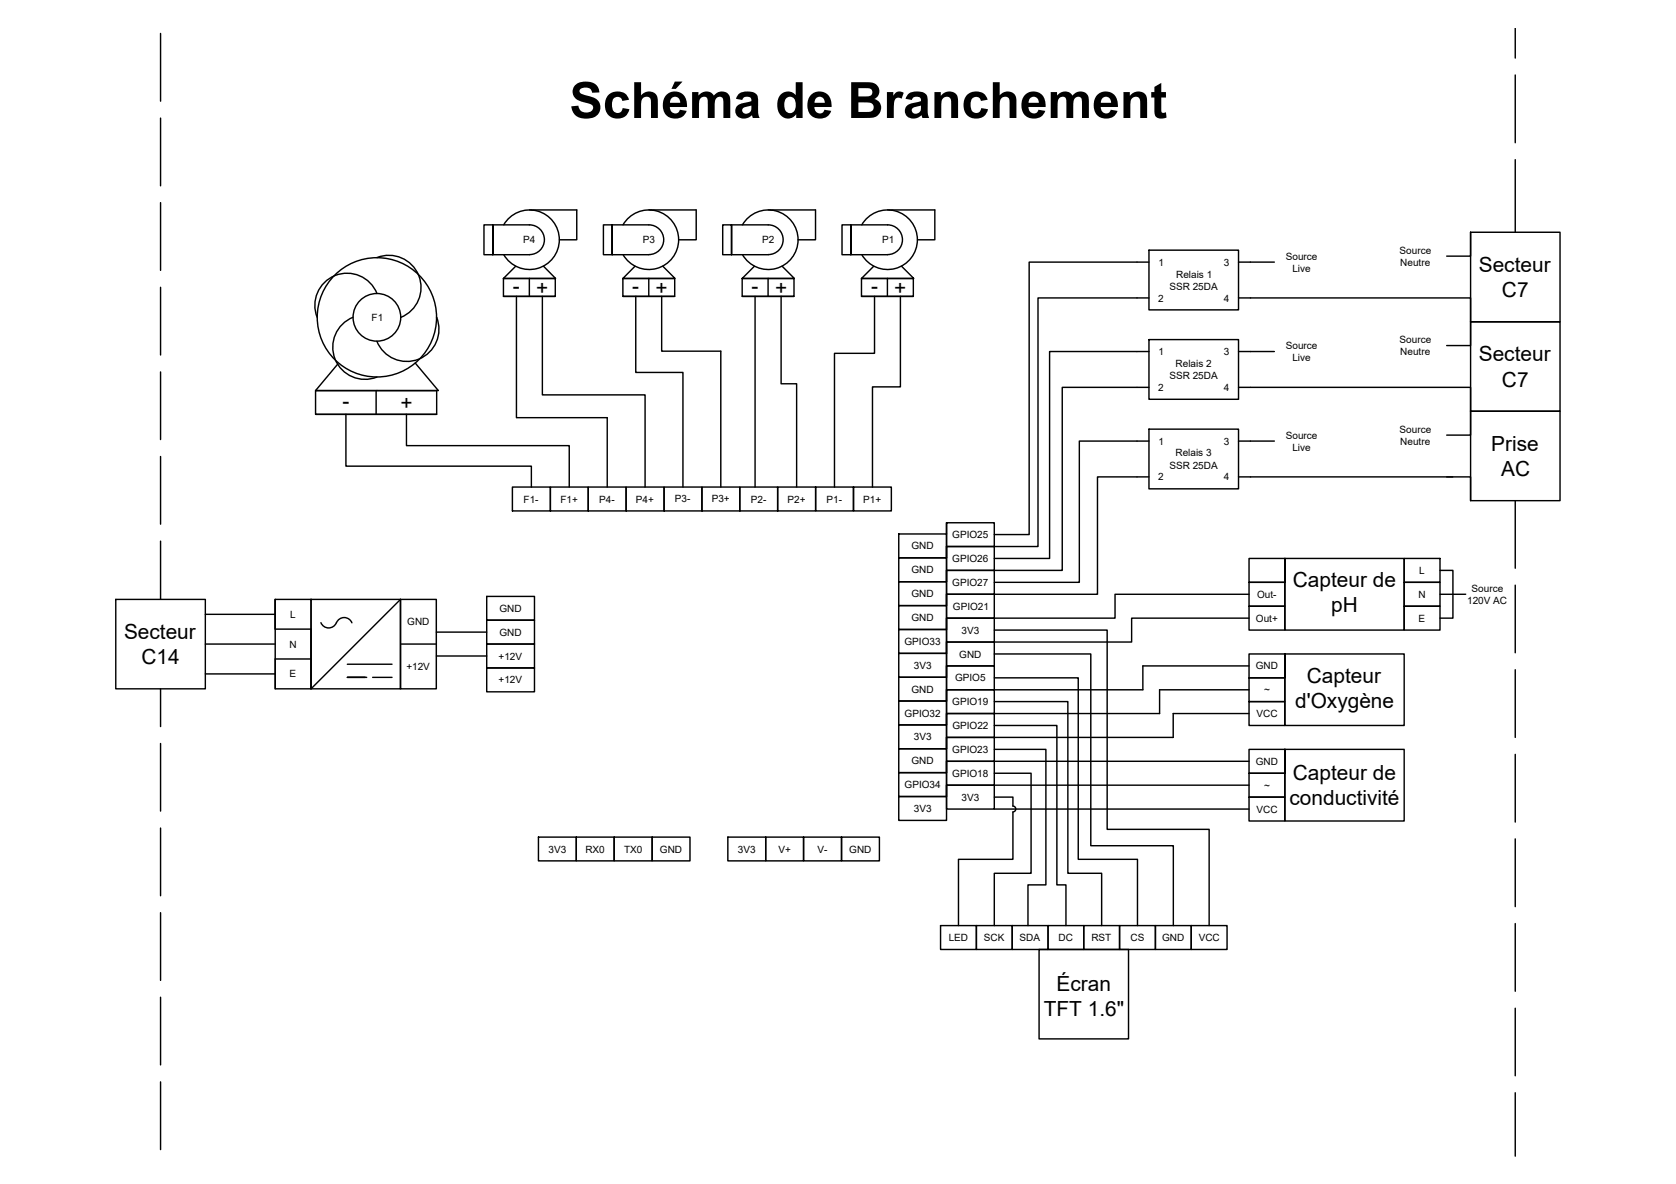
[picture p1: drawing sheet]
<svg xmlns="http://www.w3.org/2000/svg" width="297mm" height="210mm" viewBox="0 0 297 210" stroke-linecap="round" stroke-linejoin="round" font-family="sans-serif">
<!-- layer: Layer2 -->
<g fill="none" stroke="#000" stroke-width=".25">
<path d="M85.8 39.9v5.3h1.5v-5.3h6.5a2.64 2.64 0 0 1 2.7 2.6 2.64 2.64 0 0 1-2.7 2.6l-6.5 .1v-5.3zM89.3 39.9a5.3 5.3 0 0 1 7.9-1.4 5.3 5.3 0 0 1 0 8 5.3 5.3 0 0 1-7.9-1.4M93.9 37.2h8.3v5.3h-3M110.4 39.9a5.3 5.3 0 0 1 8-1.4 5.3 5.3 0 0 1 0 8 5.3 5.3 0 0 1-8-1.4M115 39.9a2.64 2.64 0 0 1 2.6 2.6 2.64 2.64 0 0 1-2.6 2.6M115 37.2h8.4v5.3h-3.1M115 39.9h-6.5v5.3h-1.6v-5.3h1.6v5.3h6.5M128.1 39.9v5.3h1.6v-5.3h6.5a2.64 2.64 0 0 1 2.6 2.6 2.64 2.64 0 0 1-2.6 2.6l-6.5 .1v-5.3zM131.6 39.9a5.3 5.3 0 0 1 8-1.4 5.3 5.3 0 0 1 0 8 5.3 5.3 0 0 1-8-1.4M136.2 37.2h8.3v5.3h-3.1M152.7 39.9a5.3 5.3 0 0 1 8-1.4 5.3 5.3 0 0 1 0 8 5.3 5.3 0 0 1-8-1.4M157.3 39.9a2.64 2.64 0 0 1 2.6 2.6 2.64 2.64 0 0 1-2.6 2.6"/>
<path d="M157.3 37.2h8.4v5.3h-3.1M157.3 39.9h-6.5v5.3h-1.6v-5.3h1.6v5.3h6.5M62.6 56.3a5.7 5.7 0 0 0-3.2 7.4 5.7 5.7 0 0 0 7.4 3.1M66.8 45.7a5.7 5.7 0 0 1 7.4 3.1 5.7 5.7 0 0 1-3.2 7.5M66.8 52a5.7 5.7 0 0 0-7.4-3.2 5.7 5.7 0 0 0-3.2 7.5M77.4 56.3a5.7 5.7 0 0 1-3.2 7.4 5.7 5.7 0 0 1-7.4-3.2M89.2 49.4h9.2v3.1h-9.2zM89.2 52.5h9.2M91.4 47.2l-2.2 2.2h9.3l-2.2-2.2M91.5 52.5v21.5h16.1v12.3M93.8 49.4v3.1M96.1 52.5v17.5h18.2v16.3"/>
<path d="M110.4 49.4h9.2v3.1h-9.2zM110.4 52.5h9.2M112.6 47.2l-2.2 2.2h9.2l-2.1-2.2M112.7 52.5v13.5h8.3v20.3M115 49.4v3.1M117.3 52.5v9.8h10.4v24M131.5 49.4h9.2v3.1h-9.2zM131.5 52.5h9.2M133.7 47.2l-2.2 2.2h9.3l-2.2-2.2M133.8 52.5v33.8M136.1 49.4v3.1M138.4 52.5v15.5h2.8v18.3"/>
<path d="M152.7 49.4h9.2v3.1h-9.2zM152.7 52.5h9.2M154.9 47.2l-2.2 2.2h9.3l-2.2-2.2M155 52.5v10.1h-7.1v23.7M157.3 49.4v3.1M159.6 52.5v16.1h-5v17.7M203.6 44.4h15.9v10.5h-15.9zM203.6 52.8h-19.6v44.1h-7.8M203.6 46.5h-21.2v48.3h-6.2M219.5 52.8h41.1v4.3M219.5 46.5h6.4M260.6 41.2h15.9v15.9h-15.9z"/>
<path d="M260.6 41.2v4.2h-4.2M260.6 57.1h15.9v15.8h-15.9zM260.6 57.1v4.2h-4.2M55.9 69.2h21.5v4.3h-21.5zM55.9 73.5h21.5M61.3 73.5v9.1h32.9v3.7M66.7 69.2v4.3M72 73.5v5.5h28.9v7.3M73.6 64.4l4.1 4.8h-21.8l3.9-4.6M203.6 60.2h15.9v10.6h-15.9zM203.6 76.1h15.9v10.6h-15.9zM203.6 78.2h-12.3v25h-15.1"/>
<path d="M203.6 68.7h-15.3v32.4h-12.1M203.6 62.3h-17.6v36.7h-9.8M219.5 68.7h41.1v4.2M219.5 62.3h6.4M219.5 78.2h6.4M260.6 72.9h15.9v15.9h-15.9zM260.6 72.9v4.2h-4.2M90.8 86.3h6.7v4.3h-6.7zM97.5 86.3h6.8v4.3h-6.8zM104.3 86.3h6.7v4.3h-6.7zM111 86.3h6.7v4.3h-6.7zM117.7 86.3h6.7v4.3h-6.7z"/>
<path d="M124.4 86.3h6.7v4.3h-6.7zM131.1 86.3h6.7v4.3h-6.7zM137.8 86.3h6.8v4.3h-6.8zM144.6 86.3h6.7v4.3h-6.7zM151.3 86.3h6.7v4.3h-6.7zM159.3 94.7h8.5v4.2h-8.5zM159.3 98.9h8.5v4.2h-8.5zM167.8 92.7v4.2h8.4v-4.2h-8.4v2M167.8 96.9v4.2h8.4v-4.2h-8.4v2M203.6 84.5h-9.1v20.9h-18.3M219.5 84.5h38M221.4 99h27.5v12.7h-21.2v-12.7v4.2h-6.3z"/>
<path d="M248.9 99h6.3v4.2h-6.3zM256.4 84.5h4.2v4.3M20.5 106.3h15.9v15.8h-15.9zM36.4 114.2h12.4M36.4 108.9h12.4M36.4 119.5h12.4M48.8 106.3h6.3v15.8h-6.3zM48.8 111.5v-5.2v5.2h6.3v5.3h-6.3v5.3M55.1 106.3h15.9v15.8h-15.9zM56.9 110.4a1.47 1.47 0 0 0 1.3 .9 1.47 1.47 0 0 0 1.4-.9M59.6 110.4a1.47 1.47 0 0 1 1.4-.9 1.47 1.47 0 0 1 1.4 .9M61.6 117.8h7.9"/>
<path d="M71 106.3h6.3v15.8h-6.3zM71 106.3l-15.9 15.8v-5.3M71 114.2h6.3M77.3 112.1h9M77.3 116.3h9M86.3 105.7h8.4v4.2h-8.4zM86.3 109.9h8.4v4.3h-8.4zM86.3 114.2h8.4v4.2h-8.4zM86.3 118.4h8.4v4.2h-8.4zM159.3 103.1h8.5v4.3h-8.5zM159.3 107.4h8.5v4.2h-8.5zM159.3 111.6h8.5v4.2h-8.5z"/>
<path d="M159.3 115.8h8.5v4.3h-8.5zM167.8 101.1v4.3h8.4v-4.3h-8.4v2M167.8 105.4v4.2h8.4v-4.2h-8.4v2M167.8 109.6v4.2h8.4v-4.2h-8.4v2M167.8 113.8v4.3h8.4v-4.3h-8.4v2M167.8 118.1v4.2h8.4v-4.2h-8.4v2M176.2 115.9h17.1v34h14.6v14.2M176.2 111.7h20v35.3h18.1v17.1M221.4 115.9h27.5v12.7h-21.2v-12.7v4.3h-6.3zM221.4 103.2h6.3v4.3h-6.3zM221.4 107.5h6.3v4.2h-6.3zM221.4 105.4h-23.8v4.2h-21.4"/>
<path d="M221.4 109.6h-20.8v4.2h-24.4M221.4 118.1h-18.8v4.2h-26.4M248.9 103.2h6.3v4.3h-6.3zM248.9 107.5h6.3v4.2h-6.3zM255.2 101.1h2.3v8.5h-2.3M255.2 105.4h4.6M64.7 120.1h-3.1h3.4M66 120.1h3.5M159.3 120.1h8.5v4.2h-8.5zM159.3 124.3h8.5v4.2h-8.5zM159.3 128.5h8.5v4.2h-8.5zM159.3 132.7h8.5v4.3h-8.5z"/>
<path d="M159.3 137h8.5v4.2h-8.5zM167.8 122.3v4.2h8.4v-4.2h-8.4v2M167.8 126.5v4.2h8.4v-4.2h-8.4v2M167.8 130.7v4.3h8.4v-4.3h-8.4v2M167.8 135v4.2h8.4v-4.2h-8.4v2M167.8 139.2v4.2h8.4v-4.2h-8.4v2M176.2 137.1h6.5v17.7h-6.5v9.3M176.2 132.8h9.2v24.1h-3.2v7.2M176.2 128.6h11.1v28.3h1.6v7.2M176.2 124.4h13.1v30.4h5.9v9.3M176.2 120.2h14.9v32.1h10.5v11.8M176.2 139.2h45.2"/>
<path d="M176.2 135h45.2M221.4 120.2h6.3v4.2h-6.3zM221.4 124.4h6.3v4.2h-6.3zM221.4 132.8h27.5v12.7h-21.2v-12.7v4.3h-6.3zM221.4 137.1h6.3v4.2h-6.3zM221.4 122.3h-15.9v4.2h-29.3M221.4 126.5h-13.5v4.2h-31.7M95.4 148.4h6.7v4.2h-6.7zM102.1 148.4h6.7v4.2h-6.7zM108.8 148.4h6.8v4.2h-6.8zM115.6 148.4h6.7v4.2h-6.7zM129 148.4h6.7v4.2h-6.7z"/>
<path d="M135.7 148.4h6.7v4.2h-6.7zM142.4 148.4h6.7v4.2h-6.7zM149.1 148.4h6.8v4.2h-6.8zM159.3 141.2h8.5v4.2h-8.5zM176.2 141.3h3.3v1.6M176.2 143.4h45.2M179.5 142.9a.52 .52 0 0 1 .5 .5 .52 .52 0 0 1-.5 .5M179.5 144v8.3h-9.6v11.8M221.4 141.3h6.3v4.2h-6.3zM166.7 164.1h6.3v4.2h-6.3zM173 164.1h6.4v4.2h-6.4zM179.4 164.1h6.3v4.2h-6.3z"/>
<path d="M184.2 168.3h15.8v15.9h-15.8zM185.7 164.1h6.4v4.2h-6.4zM192.1 164.1h6.3v4.2h-6.3zM198.4 164.1h6.4v4.2h-6.4zM204.8 164.1h6.3v4.2h-6.3zM211.1 164.1h6.4v4.2h-6.4z"/>
<circle cx="66.8" cy="56.3" r="10.6"/>
<circle cx="66.8" cy="56.3" r="4.2"/>
</g>
<!-- layer: Layer1 -->
<g fill="none" stroke="#000" stroke-width=".25">
<path d="M28.5 5.9v12M268.5 5v5.3M268.5 13.3v12M28.5 20.9v12M28.5 35.9v12M268.5 28.3v12.9M28.5 50.9v12M28.5 65.9v12M28.5 80.9v12M28.5 95.9v10.4M268.5 88.8v11.9M268.5 103.7v12"/>
<path d="M268.5 118.7v12M28.5 122.1v6.7M28.5 131.8v12M268.5 133.7v12M28.5 146.8v12M268.5 148.7v12M28.5 161.8v12M28.5 176.8v12M268.5 163.7v12M268.5 178.7v12M28.5 191.8v12M268.5 193.7v11.3"/>
</g>
<text font-size="8.9" x="100.9" y="20.9">Schéma de Branchement</text>
<g font-size="3.7">
<text x="90.9" y="51.9">-</text>
<text x="95" y="52.3">+</text>
<text x="112.1" y="51.9">-</text>
<text x="116.2" y="52.3">+</text>
<text x="133.2" y="51.9">-</text>
<text x="137.4" y="52.3">+</text>
<text x="154.4" y="51.9">-</text>
<text x="158.5" y="52.3">+</text>
<text x="262.1" y="48.2">Secteur</text>
<text x="266.2" y="52.6">C7</text>
<text x="262.1" y="64.1">Secteur</text>
<text x="266.2" y="68.5">C7</text>
<text x="60.7" y="72.3">-</text>
<text x="71" y="72.7">+</text>
<text x="264.3" y="79.9">Prise</text>
<text x="266.1" y="84.4">AC</text>
<text x="229.1" y="104.1">Capteur de</text>
<text x="22" y="113.3">Secteur</text>
<text x="236" y="108.5">pH</text>
<text x="25.1" y="117.7">C14</text>
<text x="229.5" y="125.5">d'Oxygène</text>
<text x="231.6" y="121">Capteur</text>
<text x="228.5" y="142.7">conductivité</text>
<text x="229.1" y="138.3">Capteur de</text>
<text x="187.2" y="175.7">Écran</text>
<text x="185" y="180.1">TFT 1.6&quot;</text>
</g>
<g font-size="1.8">
<text x="92.7" y="43.1">P4</text>
<text x="113.9" y="43.1">P3</text>
<text x="135.1" y="43.1">P2</text>
<text x="156.3" y="43.1">P1</text>
<text x="205.3" y="47.1">1</text>
<text x="216.9" y="47.1">3</text>
<text x="227.9" y="46">Source</text>
<text x="248.1" y="45">Source</text>
<text x="248.2" y="47.1">Neutre</text>
<text x="205.3" y="53.5">2</text>
<text x="207.2" y="51.3">SSR 25DA</text>
<text x="208.5" y="49.2">Relais 1</text>
<text x="216.9" y="53.5">4</text>
<text x="229.1" y="48.2">Live</text>
<text x="65.9" y="56.9">F1</text>
<text x="205.3" y="63">1</text>
<text x="208.4" y="65.1">Relais 2</text>
<text x="216.9" y="63">3</text>
<text x="227.9" y="61.9">Source</text>
<text x="229.1" y="64">Live</text>
<text x="248.1" y="60.8">Source</text>
<text x="248.2" y="63">Neutre</text>
<text x="205.3" y="69.3">2</text>
<text x="207.2" y="67.2">SSR 25DA</text>
<text x="216.9" y="69.3">4</text>
<text x="227.9" y="77.8">Source</text>
<text x="248.1" y="76.7">Source</text>
<text x="205.3" y="78.8">1</text>
<text x="207.2" y="83.1">SSR 25DA</text>
<text x="208.3" y="80.9">Relais 3</text>
<text x="216.9" y="78.8">3</text>
<text x="229.1" y="79.9">Live</text>
<text x="248.2" y="78.8">Neutre</text>
<text x="92.8" y="89.1">F1-</text>
<text x="99.3" y="89.1">F1+</text>
<text x="106.2" y="89.1">P4-</text>
<text x="112.7" y="89.1">P4+</text>
<text x="119.6" y="89.1">P3-</text>
<text x="126.1" y="89.1">P3+</text>
<text x="133.1" y="89.1">P2-</text>
<text x="139.6" y="89.1">P2+</text>
<text x="146.5" y="89.1">P1-</text>
<text x="153" y="89.1">P1+</text>
<text x="205.3" y="85.2">2</text>
<text x="216.9" y="85.2">4</text>
<text x="168.8" y="95.4">GPIO25</text>
<text x="161.6" y="97.4">GND</text>
<text x="161.6" y="101.6">GND</text>
<text x="168.8" y="99.6">GPIO26</text>
<text x="251.5" y="101.8">L</text>
<text x="161.6" y="105.9">GND</text>
<text x="168.8" y="103.9">GPIO27</text>
<text x="222.8" y="106">Out-</text>
<text x="251.4" y="106">N</text>
<text x="260" y="107.1">120V AC</text>
<text x="260.8" y="104.9">Source</text>
<text x="51.4" y="109.5">L</text>
<text x="72.2" y="110.9">GND</text>
<text x="88.5" y="108.5">GND</text>
<text x="88.5" y="112.7">GND</text>
<text x="161.6" y="110.1">GND</text>
<text x="168.9" y="108.1">GPIO21</text>
<text x="170.4" y="112.3">3V3</text>
<text x="222.6" y="110.2">Out+</text>
<text x="251.4" y="110.2">E</text>
<text x="51.3" y="114.8">N</text>
<text x="72" y="118.8">+12V</text>
<text x="88.4" y="116.9">+12V</text>
<text x="160.3" y="114.3">GPIO33</text>
<text x="162" y="118.6">3V3</text>
<text x="170" y="116.6">GND</text>
<text x="222.6" y="118.7">GND</text>
<text x="51.3" y="120.1">E</text>
<text x="88.4" y="121.2">+12V</text>
<text x="161.6" y="122.8">GND</text>
<text x="168.8" y="125">GPIO19</text>
<text x="169.3" y="120.8">GPIO5</text>
<text x="224" y="122.9">~</text>
<text x="160.3" y="127">GPIO32</text>
<text x="162" y="131.3">3V3</text>
<text x="168.8" y="129.3">GPIO22</text>
<text x="222.7" y="127.1">VCC</text>
<text x="161.6" y="135.5">GND</text>
<text x="168.8" y="137.7">GPIO18</text>
<text x="168.8" y="133.5">GPIO23</text>
<text x="222.6" y="135.6">GND</text>
<text x="160.3" y="139.7">GPIO34</text>
<text x="162" y="143.9">3V3</text>
<text x="170.4" y="141.9">3V3</text>
<text x="224" y="139.8">~</text>
<text x="222.7" y="144.1">VCC</text>
<text x="97.2" y="151.1">3V3</text>
<text x="103.7" y="151.1">RX0</text>
<text x="110.6" y="151.1">TX0</text>
<text x="117" y="151.2">GND</text>
<text x="130.8" y="151.1">3V3</text>
<text x="138" y="151.2">V+</text>
<text x="144.9" y="151.2">V-</text>
<text x="150.5" y="151.2">GND</text>
<text x="168.1" y="166.8">LED</text>
<text x="174.4" y="166.8">SCK</text>
<text x="180.7" y="166.8">SDA</text>
<text x="187.6" y="166.8">DC</text>
<text x="193.4" y="166.8">RST</text>
<text x="200.4" y="166.8">CS</text>
<text x="206" y="166.8">GND</text>
<text x="212.5" y="166.8">VCC</text>
</g>
</svg>
